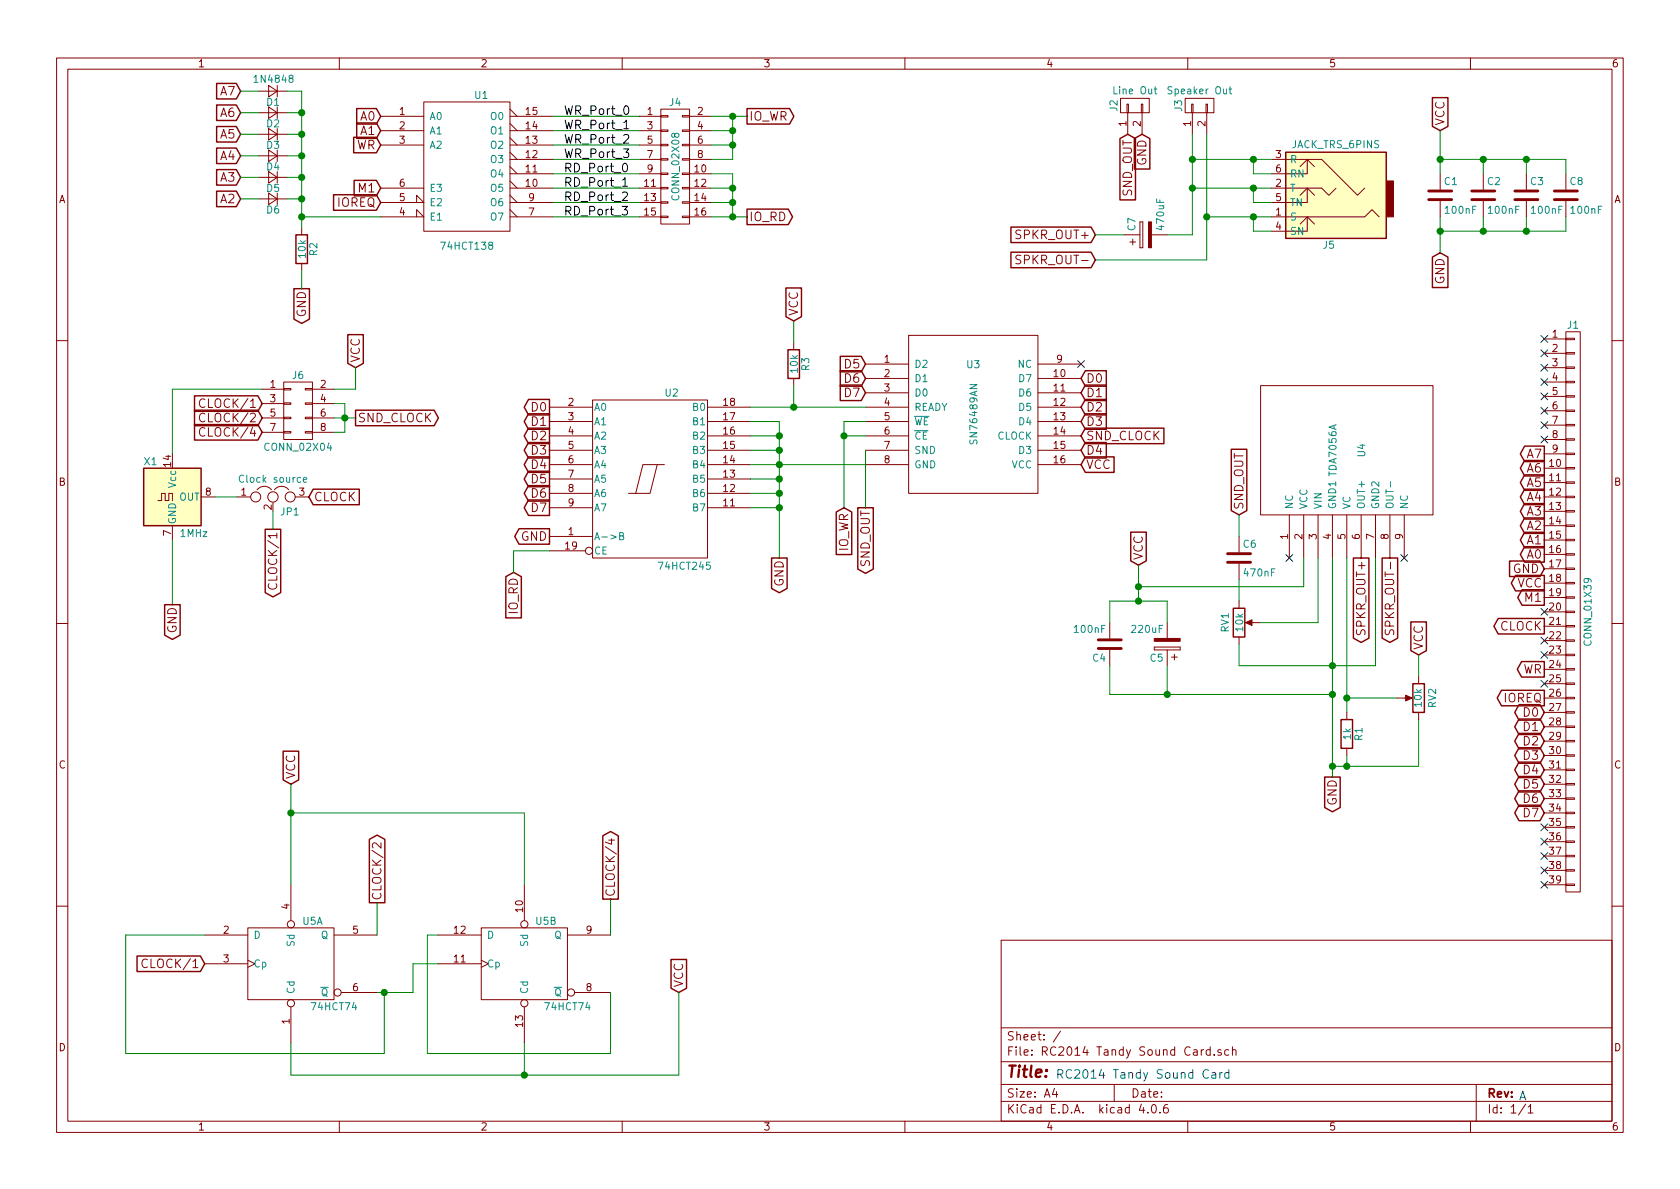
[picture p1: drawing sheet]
EESchema Schematic File Version 2
LIBS:power
LIBS:device
LIBS:transistors
LIBS:conn
LIBS:linear
LIBS:regul
LIBS:74xx
LIBS:cmos4000
LIBS:adc-dac
LIBS:memory
LIBS:xilinx
LIBS:microcontrollers
LIBS:dsp
LIBS:microchip
LIBS:analog_switches
LIBS:motorola
LIBS:texas
LIBS:intel
LIBS:audio
LIBS:interface
LIBS:digital-audio
LIBS:philips
LIBS:display
LIBS:cypress
LIBS:siliconi
LIBS:opto
LIBS:atmel
LIBS:contrib
LIBS:valves
LIBS:SN76489AN
LIBS:TDA7056A
LIBS:RC2014 Tandy Sound Card-cache
EELAYER 25 0
EELAYER END
$Descr A4 11693 8268
encoding utf-8
Sheet 1 1
Title ""
Date ""
Rev ""
Comp ""
Comment1 ""
Comment2 ""
Comment3 ""
Comment4 ""
$EndDescr
Text GLabel 10750 4650 0    60   Output ~ 0
WR
Text GLabel 10750 3950 0    60   Input ~ 0
GND
Text GLabel 10750 4050 0    60   Output ~ 0
VCC
Text GLabel 10750 3250 0    60   Output ~ 0
A6
Text GLabel 10750 3350 0    60   Output ~ 0
A5
Text GLabel 10750 3450 0    60   Output ~ 0
A4
Text GLabel 10750 4950 0    60   BiDi ~ 0
D0
Text GLabel 10750 5050 0    60   BiDi ~ 0
D1
Text GLabel 10750 5150 0    60   BiDi ~ 0
D2
Text GLabel 10750 5250 0    60   BiDi ~ 0
D3
Text GLabel 10750 5350 0    60   BiDi ~ 0
D4
Text GLabel 10750 5450 0    60   BiDi ~ 0
D5
Text GLabel 10750 5550 0    60   BiDi ~ 0
D6
Text GLabel 10750 5650 0    60   BiDi ~ 0
D7
NoConn ~ 10750 5950
NoConn ~ 10750 4450
NoConn ~ 10750 5750
NoConn ~ 10750 5850
Text Notes 10625 7650 2    60   ~ 0
A
NoConn ~ -500 7850
$Comp
L CONN_01X39 J1
U 1 1
P 10950 4250
F 0 "J1" H 10950 6250 50  0000 C CNN
F 1 "CONN_01X39" V 11050 4250 50  0000 C CNN
F 2 "Pin_Headers:Pin_Header_Angled_1x39_Pitch2.54mm" H 10950 4250 50  0001 C CNN
F 3 "" H 10950 4250 50  0001 C CNN
	1    10950 4250
	1    0    0    -1  
$EndComp
NoConn ~ 10750 6150
Text GLabel 10025 900  1    60   Input ~ 0
VCC
Text GLabel 10025 1750 3    60   Input ~ 0
GND
$Comp
L C C1
U 1 1
P 10025 1350
F 0 "C1" H 10050 1450 50  0000 L CNN
F 1 "100nF" H 10050 1250 50  0000 L CNN
F 2 "Capacitors_THT:C_Disc_D4.7mm_W2.5mm_P5.00mm" H 10063 1200 50  0001 C CNN
F 3 "" H 10025 1350 50  0001 C CNN
	1    10025 1350
	1    0    0    -1  
$EndComp
NoConn ~ 10750 6050
Text GLabel 10750 4150 0    60   Output ~ 0
M1
Text GLabel 2650 1300 0    60   Input ~ 0
M1
Text GLabel 10750 4850 0    60   Output ~ 0
IOREQ
Text GLabel 2650 1400 0    60   Input ~ 0
IOREQ
NoConn ~ 10750 4550
NoConn ~ 10750 3050
NoConn ~ 10750 2950
NoConn ~ 10750 2850
NoConn ~ 10750 2750
NoConn ~ 10750 2650
NoConn ~ 10750 2550
NoConn ~ 10750 2450
NoConn ~ 10750 2350
$Comp
L 74LS138 U1
U 1 1
P 3250 1150
F 0 "U1" H 3350 1650 50  0000 C CNN
F 1 "74HCT138" H 3250 600 50  0000 C CNN
F 2 "Housings_DIP:DIP-16_W7.62mm_Socket" H 3250 1150 50  0001 C CNN
F 3 "" H 3250 1150 50  0001 C CNN
	1    3250 1150
	1    0    0    -1  
$EndComp
$Comp
L 74LS245 U2
U 1 1
P 4525 3325
F 0 "U2" H 4625 3900 50  0000 L BNN
F 1 "74HCT245" H 4575 2750 50  0000 L TNN
F 2 "Housings_DIP:DIP-20_W7.62mm_Socket" H 4525 3325 50  0001 C CNN
F 3 "" H 4525 3325 50  0001 C CNN
	1    4525 3325
	1    0    0    -1  
$EndComp
$Comp
L SN76489AN U3
U 1 1
P 6775 2875
F 0 "U3" H 6775 3225 50  0000 C CNN
F 1 "SN76489AN" V 6775 2875 50  0000 C CNN
F 2 "Housings_DIP:DIP-16_W7.62mm_Socket" H 6775 3525 50  0001 C CNN
F 3 "DOCUMENTATION" H 6775 2225 50  0001 C CNN
	1    6775 2875
	1    0    0    -1  
$EndComp
Text GLabel 3825 3725 0    60   Output ~ 0
GND
Text GLabel 5425 3875 3    60   Output ~ 0
GND
Text GLabel 3825 2825 0    60   Output ~ 0
D0
Text GLabel 3825 2925 0    60   Output ~ 0
D1
Text GLabel 3825 3025 0    60   Output ~ 0
D2
Text GLabel 3825 3125 0    60   Output ~ 0
D3
Text GLabel 3825 3225 0    60   Output ~ 0
D4
Text GLabel 3825 3325 0    60   Output ~ 0
D5
Text GLabel 3825 3425 0    60   Output ~ 0
D6
Text GLabel 3825 3525 0    60   Output ~ 0
D7
Text GLabel 7525 2625 2    60   Input ~ 0
D0
Text GLabel 7525 2725 2    60   Input ~ 0
D1
Text GLabel 7525 2825 2    60   Input ~ 0
D2
Text GLabel 7525 2925 2    60   Input ~ 0
D3
Text GLabel 7525 3125 2    60   Input ~ 0
D4
Text GLabel 6025 2525 0    60   Input ~ 0
D5
Text GLabel 6025 2625 0    60   Input ~ 0
D6
Text GLabel 6025 2725 0    60   Input ~ 0
D7
Text GLabel 7525 3225 2    60   Input ~ 0
VCC
NoConn ~ 7525 2525
Text GLabel 2650 1000 0    60   Input ~ 0
WR
Text Label 3925 1200 0    60   ~ 0
RD_Port_0
Text Label 3925 800  0    60   ~ 0
WR_Port_0
Text Label 3925 900  0    60   ~ 0
WR_Port_1
Text Label 3925 1000 0    60   ~ 0
WR_Port_2
Text Label 3925 1100 0    60   ~ 0
WR_Port_3
Text Label 3925 1300 0    60   ~ 0
RD_Port_1
Text Label 3925 1400 0    60   ~ 0
RD_Port_2
Text Label 3925 1500 0    60   ~ 0
RD_Port_3
Text GLabel 10750 4350 0    60   Output ~ 0
CLOCK
Text GLabel 5200 1500 2    60   Output ~ 0
IO_RD
Text GLabel 5200 800  2    60   Output ~ 0
IO_WR
Text GLabel 5875 3525 3    60   Input ~ 0
IO_WR
Text GLabel 3575 3975 3    60   Input ~ 0
IO_RD
Text GLabel 6025 3525 3    60   Output ~ 0
SND_OUT
$Comp
L C C2
U 1 1
P 10325 1350
F 0 "C2" H 10350 1450 50  0000 L CNN
F 1 "100nF" H 10350 1250 50  0000 L CNN
F 2 "Capacitors_THT:C_Disc_D4.7mm_W2.5mm_P5.00mm" H 10363 1200 50  0001 C CNN
F 3 "" H 10325 1350 50  0001 C CNN
	1    10325 1350
	1    0    0    -1  
$EndComp
$Comp
L C C3
U 1 1
P 10625 1350
F 0 "C3" H 10650 1450 50  0000 L CNN
F 1 "100nF" H 10650 1250 50  0000 L CNN
F 2 "Capacitors_THT:C_Disc_D4.7mm_W2.5mm_P5.00mm" H 10663 1200 50  0001 C CNN
F 3 "" H 10625 1350 50  0001 C CNN
	1    10625 1350
	1    0    0    -1  
$EndComp
$Comp
L CONN_01X02 J2
U 1 1
P 7900 725
F 0 "J2" H 7900 875 50  0000 C CNN
F 1 "Line Out" V 8000 725 50  0000 C CNN
F 2 "Pin_Headers:Pin_Header_Angled_1x02_Pitch2.54mm" H 7900 725 50  0001 C CNN
F 3 "" H 7900 725 50  0001 C CNN
	1    7900 725 
	0    -1   -1   0   
$EndComp
Text GLabel 7950 925  3    60   Input ~ 0
GND
Text GLabel 7850 925  3    60   Input ~ 0
SND_OUT
NoConn ~ 10750 4250
NoConn ~ 10750 4750
$Comp
L TDA7056A U4
U 1 1
P 9375 3125
F 0 "U4" H 9375 3025 50  0000 C CNN
F 1 "TDA7056A" H 9375 3225 50  0000 C CNN
F 2 "Housings_SIP:SIP9_Housing" H 9375 3125 50  0001 C CNN
F 3 "DOCUMENTATION" H 9375 3125 50  0001 C CNN
	1    9375 3125
	0    -1   -1   0   
$EndComp
$Comp
L CONN_01X02 J3
U 1 1
P 8350 725
F 0 "J3" H 8350 875 50  0000 C CNN
F 1 "Speaker Out" V 8450 725 50  0000 C CNN
F 2 "Pin_Headers:Pin_Header_Angled_1x02_Pitch2.54mm" H 8350 725 50  0001 C CNN
F 3 "" H 8350 725 50  0001 C CNN
	1    8350 725 
	0    -1   -1   0   
$EndComp
Text GLabel 9275 5400 3    60   Output ~ 0
GND
Text GLabel 7625 1625 0    60   Input ~ 0
SPKR_OUT+
Text GLabel 7625 1800 0    60   Input ~ 0
SPKR_OUT-
Text GLabel 9475 3875 3    60   Output ~ 0
SPKR_OUT+
Text GLabel 9675 3875 3    60   Output ~ 0
SPKR_OUT-
Text GLabel 7925 3925 1    60   Input ~ 0
VCC
NoConn ~ 8975 3875
NoConn ~ 9775 3875
$Comp
L C C6
U 1 1
P 8625 3875
F 0 "C6" H 8650 3975 50  0000 L CNN
F 1 "470nF" H 8650 3775 50  0000 L CNN
F 2 "Capacitors_THT:C_Disc_D4.7mm_W2.5mm_P5.00mm" H 8663 3725 50  0001 C CNN
F 3 "" H 8625 3875 50  0001 C CNN
	1    8625 3875
	1    0    0    -1  
$EndComp
$Comp
L POT RV1
U 1 1
P 8625 4325
F 0 "RV1" V 8525 4325 50  0000 C CNN
F 1 "10k" V 8625 4325 50  0000 C CNN
F 2 "Potentiometers:Potentiometer_Trimmer_Bourns_3296W" H 8625 4325 50  0001 C CNN
F 3 "" H 8625 4325 50  0001 C CNN
	1    8625 4325
	1    0    0    -1  
$EndComp
Text GLabel 8625 3575 1    60   Input ~ 0
SND_OUT
$Comp
L C C4
U 1 1
P 7725 4475
F 0 "C4" H 7750 4575 50  0000 L CNN
F 1 "100nF" H 7750 4375 50  0000 L CNN
F 2 "Capacitors_THT:C_Disc_D4.7mm_W2.5mm_P5.00mm" H 7763 4325 50  0001 C CNN
F 3 "" H 7725 4475 50  0001 C CNN
	1    7725 4475
	-1   0    0    1   
$EndComp
$Comp
L CP C5
U 1 1
P 8125 4475
F 0 "C5" H 8150 4575 50  0000 L CNN
F 1 "220uF" H 8150 4375 50  0000 L CNN
F 2 "Capacitors_THT:CP_Radial_D5.0mm_P2.00mm" H 8163 4325 50  0001 C CNN
F 3 "" H 8125 4475 50  0001 C CNN
	1    8125 4475
	-1   0    0    1   
$EndComp
$Comp
L CONN_02X08 J4
U 1 1
P 4700 1150
F 0 "J4" H 4700 1600 50  0000 C CNN
F 1 "CONN_02X08" V 4700 1150 50  0000 C CNN
F 2 "Pin_Headers:Pin_Header_Straight_2x08_Pitch2.54mm" H 4700 -50 50  0001 C CNN
F 3 "" H 4700 -50 50  0001 C CNN
	1    4700 1150
	1    0    0    -1  
$EndComp
Wire Wire Line
	10025 900  10025 1200
Wire Wire Line
	10025 1500 10025 1750
Wire Wire Line
	5225 2825 6025 2825
Wire Wire Line
	5225 2925 5425 2925
Wire Wire Line
	5425 2925 5425 3875
Wire Wire Line
	5225 3025 5425 3025
Connection ~ 5425 3025
Wire Wire Line
	5225 3125 5425 3125
Connection ~ 5425 3125
Wire Wire Line
	5225 3225 6025 3225
Connection ~ 5425 3225
Wire Wire Line
	5225 3325 5425 3325
Connection ~ 5425 3325
Wire Wire Line
	5225 3425 5425 3425
Connection ~ 5425 3425
Wire Wire Line
	5225 3525 5425 3525
Connection ~ 5425 3525
Wire Wire Line
	4450 800  3850 800 
Wire Wire Line
	3575 3975 3575 3825
Wire Wire Line
	3575 3825 3825 3825
Wire Wire Line
	5875 2925 5875 3525
Wire Wire Line
	5875 2925 6025 2925
Wire Wire Line
	6025 3025 5875 3025
Connection ~ 5875 3025
Wire Wire Line
	6025 3125 6025 3525
Wire Wire Line
	10025 1100 10900 1100
Wire Wire Line
	10625 1100 10625 1200
Connection ~ 10025 1100
Wire Wire Line
	10625 1600 10625 1500
Wire Wire Line
	10025 1600 10900 1600
Connection ~ 10025 1600
Wire Wire Line
	10325 1500 10325 1600
Connection ~ 10325 1600
Wire Wire Line
	10325 1200 10325 1100
Connection ~ 10325 1100
Wire Wire Line
	9275 3875 9275 5400
Wire Wire Line
	9575 4625 9575 3875
Wire Wire Line
	8625 4625 9575 4625
Connection ~ 9275 4625
Wire Wire Line
	8775 4325 9175 4325
Wire Wire Line
	9175 4325 9175 3875
Wire Wire Line
	8625 3575 8625 3725
Wire Wire Line
	8625 4025 8625 4175
Wire Wire Line
	8625 4475 8625 4625
Wire Wire Line
	7925 4075 9075 4075
Wire Wire Line
	9075 4075 9075 3875
Wire Wire Line
	7725 4175 8125 4175
Wire Wire Line
	8125 4175 8125 4325
Wire Wire Line
	7725 4825 9275 4825
Wire Wire Line
	8125 4825 8125 4625
Connection ~ 9275 4825
Connection ~ 8125 4825
Wire Wire Line
	7725 4175 7725 4325
Wire Wire Line
	7725 4625 7725 4825
Wire Wire Line
	7925 3925 7925 4175
Connection ~ 7925 4175
Connection ~ 7925 4075
Wire Wire Line
	3850 1400 4450 1400
Wire Wire Line
	3850 1500 4450 1500
Wire Wire Line
	3850 1300 4450 1300
Wire Wire Line
	3850 1200 4450 1200
Wire Wire Line
	3850 1100 4450 1100
Wire Wire Line
	3850 1000 4450 1000
Wire Wire Line
	3850 900  4450 900 
Wire Wire Line
	4950 1500 5200 1500
Wire Wire Line
	5100 1400 4950 1400
Wire Wire Line
	5100 1200 5100 1500
Connection ~ 5100 1500
Wire Wire Line
	5100 1300 4950 1300
Connection ~ 5100 1400
Wire Wire Line
	4950 1200 5100 1200
Connection ~ 5100 1300
Wire Wire Line
	4950 800  5200 800 
Wire Wire Line
	5100 1100 4950 1100
Wire Wire Line
	5100 800  5100 1100
Connection ~ 5100 800 
Wire Wire Line
	4950 1000 5100 1000
Connection ~ 5100 1000
Wire Wire Line
	4950 900  5100 900 
Connection ~ 5100 900 
$Comp
L JACK_TRS_6PINS J5
U 1 1
P 9250 1300
F 0 "J5" H 9250 1700 50  0000 C CNN
F 1 "JACK_TRS_6PINS" H 9200 1000 50  0000 C CNN
F 2 "rc2014:cliff_fcr1295_socket" H 9350 1150 50  0001 C CNN
F 3 "" H 9350 1150 50  0001 C CNN
	1    9250 1300
	-1   0    0    1   
$EndComp
Wire Wire Line
	8300 925  8300 1625
Wire Wire Line
	8400 925  8400 1800
Wire Wire Line
	9375 3875 9375 4950
Wire Wire Line
	8400 1500 8850 1500
Connection ~ 8400 1500
Wire Wire Line
	8850 1600 8725 1600
Wire Wire Line
	8725 1600 8725 1500
Connection ~ 8725 1500
Wire Wire Line
	8300 1300 8850 1300
Connection ~ 8300 1300
Wire Wire Line
	8300 1100 8850 1100
Connection ~ 8300 1100
Wire Wire Line
	8850 1200 8725 1200
Wire Wire Line
	8725 1200 8725 1100
Connection ~ 8725 1100
Wire Wire Line
	8850 1400 8725 1400
Wire Wire Line
	8725 1400 8725 1300
Connection ~ 8725 1300
Text GLabel 9875 4550 1    60   Input ~ 0
VCC
Wire Wire Line
	9275 5325 9875 5325
Connection ~ 9275 5325
$Comp
L R R1
U 1 1
P 9375 5100
F 0 "R1" V 9455 5100 50  0000 C CNN
F 1 "1k" V 9375 5100 50  0000 C CNN
F 2 "Resistors_THT:R_Axial_DIN0207_L6.3mm_D2.5mm_P10.16mm_Horizontal" V 9305 5100 50  0001 C CNN
F 3 "" H 9375 5100 50  0001 C CNN
	1    9375 5100
	1    0    0    -1  
$EndComp
Wire Wire Line
	9375 5250 9375 5325
Connection ~ 9375 5325
Wire Wire Line
	9875 4550 9875 4700
Wire Wire Line
	9875 5325 9875 5000
$Comp
L POT RV2
U 1 1
P 9875 4850
F 0 "RV2" V 9775 4850 50  0000 C CNN
F 1 "10k" V 9875 4850 50  0000 C CNN
F 2 "Potentiometers:Potentiometer_Trimmer_Bourns_3296W" H 9875 4850 50  0001 C CNN
F 3 "" H 9875 4850 50  0001 C CNN
	1    9875 4850
	-1   0    0    1   
$EndComp
Wire Wire Line
	9725 4850 9375 4850
Connection ~ 9375 4850
$Comp
L ACO-xxxMHz X1
U 1 1
P 1200 3450
F 0 "X1" H 1000 3700 50  0000 L CNN
F 1 "1MHz" H 1250 3200 50  0000 L CNN
F 2 "Oscillators:Oscillator_DIP-14" H 1650 3100 50  0001 C CNN
F 3 "" H 1100 3450 50  0001 C CNN
	1    1200 3450
	1    0    0    -1  
$EndComp
$Comp
L 74LS74 U5
U 1 1
P 2025 6700
F 0 "U5" H 2175 7000 50  0000 C CNN
F 1 "74HCT74" H 2325 6405 50  0000 C CNN
F 2 "Housings_DIP:DIP-14_W7.62mm_Socket" H 2025 6700 50  0001 C CNN
F 3 "" H 2025 6700 50  0001 C CNN
	1    2025 6700
	1    0    0    -1  
$EndComp
$Comp
L 74LS74 U5
U 2 1
P 3650 6700
F 0 "U5" H 3800 7000 50  0000 C CNN
F 1 "74HCT74" H 3950 6405 50  0000 C CNN
F 2 "Housings_DIP:DIP-14_W7.62mm_Socket" H 3650 6700 50  0001 C CNN
F 3 "" H 3650 6700 50  0001 C CNN
	2    3650 6700
	1    0    0    -1  
$EndComp
Text GLabel 1825 2800 0    60   Input ~ 0
CLOCK/1
Text GLabel 1825 2900 0    60   Input ~ 0
CLOCK/2
Text GLabel 1825 3000 0    60   Input ~ 0
CLOCK/4
Text GLabel 2625 6275 1    60   Output ~ 0
CLOCK/2
Text GLabel 4250 6250 1    60   Output ~ 0
CLOCK/4
Text GLabel 2025 5450 1    60   Input ~ 0
VCC
Text GLabel 4725 6900 1    60   Input ~ 0
VCC
$Comp
L CONN_02X04 J6
U 1 1
P 2075 2850
F 0 "J6" H 2075 3100 50  0000 C CNN
F 1 "CONN_02X04" H 2075 2600 50  0000 C CNN
F 2 "Pin_Headers:Pin_Header_Straight_2x04_Pitch2.54mm" H 2075 1650 50  0001 C CNN
F 3 "" H 2075 1650 50  0001 C CNN
	1    2075 2850
	1    0    0    -1  
$EndComp
Wire Wire Line
	1200 3750 1200 4200
Wire Wire Line
	1200 2700 1200 3150
Wire Wire Line
	2325 2900 2475 2900
Wire Wire Line
	2400 3000 2325 3000
Wire Wire Line
	2400 2800 2400 3000
Connection ~ 2400 2900
Wire Wire Line
	2325 2800 2400 2800
Wire Wire Line
	2625 6500 2625 6275
Wire Wire Line
	4250 6250 4250 6500
Wire Wire Line
	2625 6900 2875 6900
Wire Wire Line
	2875 6900 2875 6700
Wire Wire Line
	2875 6700 3050 6700
Wire Wire Line
	1425 6500 875  6500
Wire Wire Line
	875  6500 875  7325
Wire Wire Line
	875  7325 2675 7325
Wire Wire Line
	2675 7325 2675 6900
Connection ~ 2675 6900
Wire Wire Line
	3050 6500 2975 6500
Wire Wire Line
	2975 6500 2975 7325
Wire Wire Line
	2975 7325 4250 7325
Wire Wire Line
	4250 7325 4250 6900
Wire Wire Line
	2025 5450 2025 6150
Connection ~ 2025 5650
Wire Wire Line
	3650 7250 3650 7475
Wire Wire Line
	2025 7250 2025 7475
Wire Wire Line
	3650 6150 3650 5650
Wire Wire Line
	3650 5650 2025 5650
Wire Wire Line
	2025 7475 4725 7475
Wire Wire Line
	4725 7475 4725 6900
Connection ~ 3650 7475
Wire Wire Line
	1825 2700 1200 2700
Text GLabel 1200 4200 3    60   Output ~ 0
GND
Text GLabel 2475 2550 1    60   Input ~ 0
VCC
Wire Wire Line
	2475 2550 2475 2700
Wire Wire Line
	2475 2700 2325 2700
Text GLabel 2475 2900 2    60   Output ~ 0
SND_CLOCK
Text GLabel 2150 3450 2    60   Input ~ 0
CLOCK
$Comp
L Jumper_NC_Dual JP1
U 1 1
P 1900 3450
F 0 "JP1" H 1950 3350 50  0000 L CNN
F 1 "Clock source" H 1900 3550 50  0000 C BNN
F 2 "Pin_Headers:Pin_Header_Angled_1x03_Pitch2.54mm" H 1900 3450 50  0001 C CNN
F 3 "" H 1900 3450 50  0001 C CNN
	1    1900 3450
	1    0    0    -1  
$EndComp
Text GLabel 1900 3675 3    60   Output ~ 0
CLOCK/1
Text GLabel 1425 6700 0    60   Input ~ 0
CLOCK/1
Text GLabel 7525 3025 2    60   Input ~ 0
SND_CLOCK
$Comp
L R R2
U 1 1
P 2100 1725
F 0 "R2" V 2180 1725 50  0000 C CNN
F 1 "10k" V 2100 1725 50  0000 C CNN
F 2 "Resistors_THT:R_Axial_DIN0207_L6.3mm_D2.5mm_P10.16mm_Horizontal" V 2030 1725 50  0001 C CNN
F 3 "" H 2100 1725 50  0001 C CNN
	1    2100 1725
	1    0    0    -1  
$EndComp
Text GLabel 2100 2000 3    60   Output ~ 0
GND
Wire Wire Line
	2100 625  2100 1575
Wire Wire Line
	2100 1500 2650 1500
Text GLabel 10750 3550 0    60   Output ~ 0
A3
Text GLabel 10750 3650 0    60   Output ~ 0
A2
Text GLabel 10750 3750 0    60   Output ~ 0
A1
Text GLabel 10750 3850 0    60   Output ~ 0
A0
Text GLabel 2650 900  0    60   Input ~ 0
A1
Text GLabel 2650 800  0    60   Input ~ 0
A0
Text GLabel 1675 625  0    60   Input ~ 0
A7
$Comp
L D_Small D1
U 1 1
P 1900 625
F 0 "D1" H 1850 705 50  0000 L CNN
F 1 "1N4848" H 1750 545 50  0000 L CNN
F 2 "Diodes_THT:D_DO-35_SOD27_P7.62mm_Horizontal" V 1900 625 50  0001 C CNN
F 3 "" V 1900 625 50  0001 C CNN
	1    1900 625 
	-1   0    0    1   
$EndComp
Text GLabel 1675 775  0    60   Input ~ 0
A6
$Comp
L D_Small D2
U 1 1
P 1900 775
F 0 "D2" H 1850 855 50  0000 L CNN
F 1 "1N4848" H 1750 695 50  0001 L CNN
F 2 "Diodes_THT:D_DO-35_SOD27_P7.62mm_Horizontal" V 1900 775 50  0001 C CNN
F 3 "" V 1900 775 50  0001 C CNN
	1    1900 775 
	-1   0    0    1   
$EndComp
Text GLabel 1675 925  0    60   Input ~ 0
A5
Text GLabel 1675 1075 0    60   Input ~ 0
A4
Text GLabel 1675 1225 0    60   Input ~ 0
A3
Text GLabel 1675 1375 0    60   Input ~ 0
A2
$Comp
L D_Small D3
U 1 1
P 1900 925
F 0 "D3" H 1850 1005 50  0000 L CNN
F 1 "1N4848" H 1750 845 50  0001 L CNN
F 2 "Diodes_THT:D_DO-35_SOD27_P7.62mm_Horizontal" V 1900 925 50  0001 C CNN
F 3 "" V 1900 925 50  0001 C CNN
	1    1900 925 
	-1   0    0    1   
$EndComp
$Comp
L D_Small D4
U 1 1
P 1900 1075
F 0 "D4" H 1850 1155 50  0000 L CNN
F 1 "1N4848" H 1750 995 50  0001 L CNN
F 2 "Diodes_THT:D_DO-35_SOD27_P7.62mm_Horizontal" V 1900 1075 50  0001 C CNN
F 3 "" V 1900 1075 50  0001 C CNN
	1    1900 1075
	-1   0    0    1   
$EndComp
$Comp
L D_Small D5
U 1 1
P 1900 1225
F 0 "D5" H 1850 1305 50  0000 L CNN
F 1 "1N4848" H 1750 1145 50  0001 L CNN
F 2 "Diodes_THT:D_DO-35_SOD27_P7.62mm_Horizontal" V 1900 1225 50  0001 C CNN
F 3 "" V 1900 1225 50  0001 C CNN
	1    1900 1225
	-1   0    0    1   
$EndComp
$Comp
L D_Small D6
U 1 1
P 1900 1375
F 0 "D6" H 1850 1455 50  0000 L CNN
F 1 "1N4848" H 1750 1295 50  0001 L CNN
F 2 "Diodes_THT:D_DO-35_SOD27_P7.62mm_Horizontal" V 1900 1375 50  0001 C CNN
F 3 "" V 1900 1375 50  0001 C CNN
	1    1900 1375
	-1   0    0    1   
$EndComp
Wire Wire Line
	1675 625  1800 625 
Wire Wire Line
	1675 775  1800 775 
Wire Wire Line
	1675 925  1800 925 
Wire Wire Line
	1675 1075 1800 1075
Wire Wire Line
	1675 1225 1800 1225
Wire Wire Line
	1675 1375 1800 1375
Wire Wire Line
	2000 625  2100 625 
Connection ~ 2100 1500
Wire Wire Line
	2000 775  2100 775 
Connection ~ 2100 775 
Wire Wire Line
	2000 925  2100 925 
Connection ~ 2100 925 
Wire Wire Line
	2000 1075 2100 1075
Connection ~ 2100 1075
Wire Wire Line
	2000 1225 2100 1225
Connection ~ 2100 1225
Wire Wire Line
	2000 1375 2100 1375
Connection ~ 2100 1375
Wire Wire Line
	2100 1875 2100 2000
Text GLabel 10750 3150 0    60   Output ~ 0
A7
$Comp
L CP C7
U 1 1
P 7975 1625
F 0 "C7" H 8000 1725 50  0000 L CNN
F 1 "470uF" H 8000 1525 50  0000 L CNN
F 2 "Capacitors_THT:CP_Radial_D5.0mm_P2.00mm" H 8013 1475 50  0001 C CNN
F 3 "" H 7975 1625 50  0001 C CNN
	1    7975 1625
	0    -1   -1   0   
$EndComp
Wire Wire Line
	7625 1625 7825 1625
Wire Wire Line
	8300 1625 8125 1625
Wire Wire Line
	8400 1800 7625 1800
$Comp
L C C8
U 1 1
P 10900 1350
F 0 "C8" H 10925 1450 50  0000 L CNN
F 1 "100nF" H 10925 1250 50  0000 L CNN
F 2 "Capacitors_THT:C_Disc_D4.7mm_W2.5mm_P5.00mm" H 10938 1200 50  0001 C CNN
F 3 "" H 10900 1350 50  0001 C CNN
	1    10900 1350
	1    0    0    -1  
$EndComp
Wire Wire Line
	10900 1100 10900 1200
Connection ~ 10625 1100
Wire Wire Line
	10900 1600 10900 1500
Connection ~ 10625 1600
$Comp
L R R3
U 1 1
P 5525 2525
F 0 "R3" V 5605 2525 50  0000 C CNN
F 1 "10k" V 5525 2525 50  0000 C CNN
F 2 "Resistors_THT:R_Axial_DIN0207_L6.3mm_D2.5mm_P10.16mm_Horizontal" V 5455 2525 50  0001 C CNN
F 3 "" H 5525 2525 50  0001 C CNN
	1    5525 2525
	1    0    0    -1  
$EndComp
Text GLabel 5525 2225 1    60   Input ~ 0
VCC
Wire Wire Line
	5525 2225 5525 2375
Wire Wire Line
	5525 2675 5525 2825
Connection ~ 5525 2825
Wire Wire Line
	1500 3450 1650 3450
Wire Wire Line
	1900 3550 1900 3675
Text Notes 7350 7500 0    60   ~ 0
RC2014 Tandy Sound Card
$EndSCHEMATC
